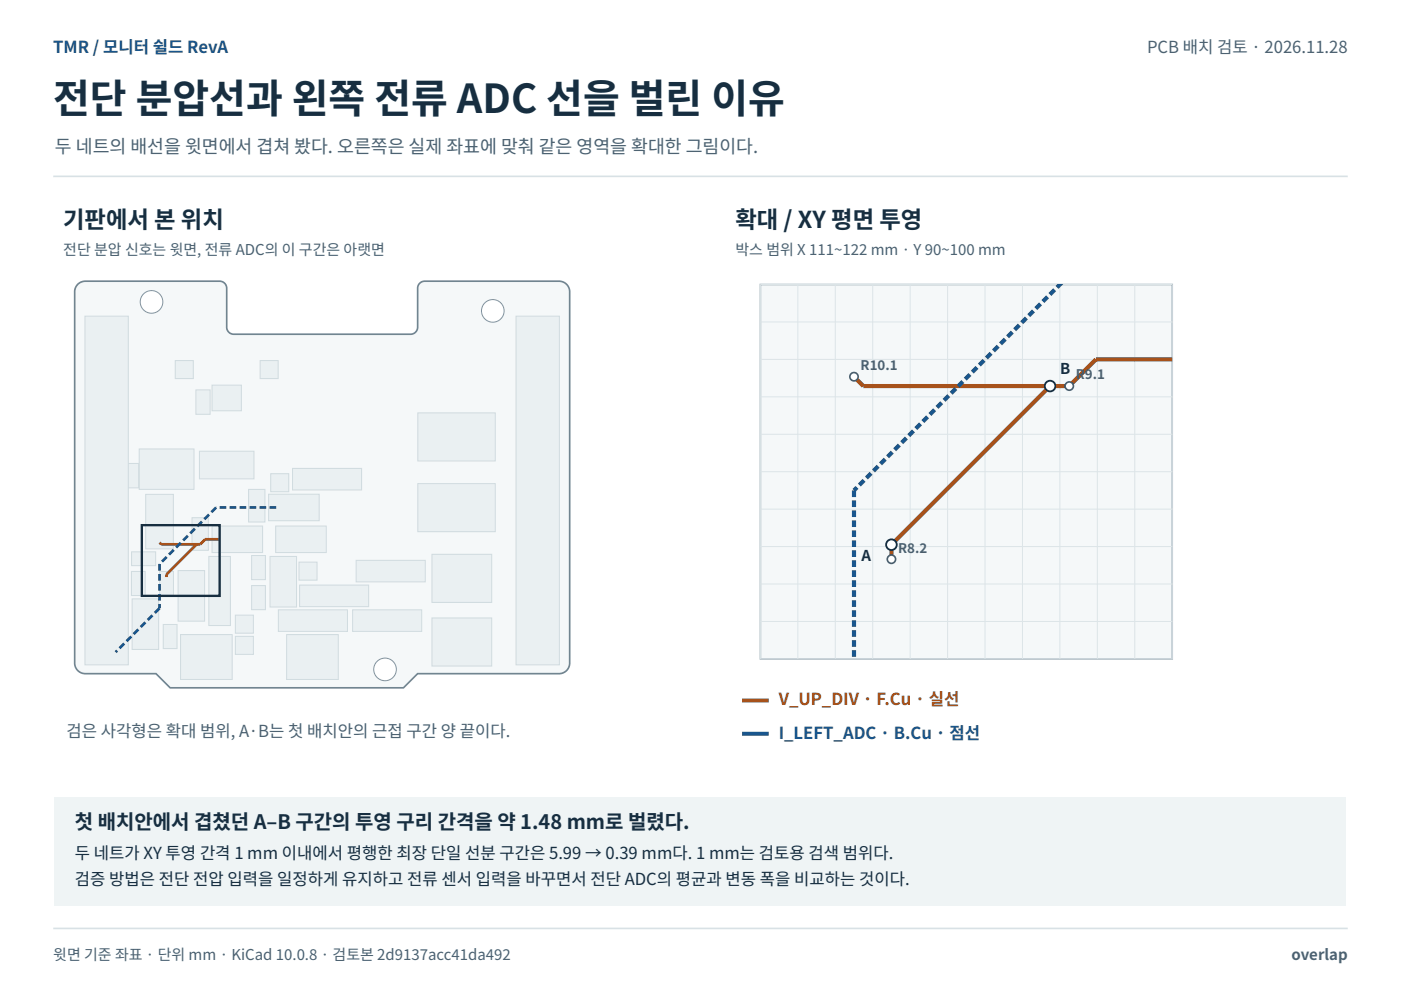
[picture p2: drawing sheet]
<svg xmlns="http://www.w3.org/2000/svg" width="297mm" height="210mm" viewBox="0 0 297 210" stroke-linecap="round" stroke-linejoin="round" font-family="sans-serif">
<path d="M11.3 37.4h274.5" fill="none" stroke="#d8e1e5" stroke-width=".35"/>
<path d="M16.4 60.4l.5-.5 1-.3h28.7a1.5 1.5 0 0 1 1.5 1.5v8.3a1.5 1.5 0 0 0 1.5 1.5h37.4a1.49 1.49 0 0 0 1.5-1.5v-8.3a1.5 1.5 0 0 1 1.5-1.5h28.5a2.24 2.24 0 0 1 2.3 2.3v78.7a2.24 2.24 0 0 1-2.3 2.2h-30l-3 3h-49.4l-3-3h-15a2.25 2.25 0 0 1-2.3-2v-79.1l.2-.7z" fill="#f5f8f9" stroke="#718590" stroke-width=".35"/>
<path d="M41.5 82.7h3v5.1h-3z" fill="#eaf0f2" stroke="#d0dbdf" stroke-width=".21"/>
<circle cx="104.5" cy="65.9" r="2.4" fill="#fff" stroke="#8295a0" stroke-width=".21"/>
<g fill="#eaf0f2" stroke="#d0dbdf" stroke-width=".21">
<path d="M91.6 117.5h12.7v10.2h-12.7z"/>
<path d="M37.8 121h5.6v10.7h-5.6z"/>
<path d="M53.4 117.8h2.9v5.1h-2.9z"/>
<path d="M91.6 131h12.7v10.2h-12.7z"/>
<path d="M49.9 134.9h3.8v3.8h-3.8z"/>
<path d="M27.9 121.2h2.9v5.1h-2.9z"/>
<path d="M63.4 119.2h3.8v3.8h-3.8z"/>
<path d="M58.4 111.5h10.8v5.7h-10.8z"/>
<path d="M28 127h5.6v10.7h-5.6z"/>
<path d="M29.5 95.2h11.6v8.6h-11.6z"/>
<path d="M45 111.5h10.7v5.7h-10.7z"/>
<path d="M74.8 129.3h14.6v4.6h-14.6z"/>
<path d="M55.2 76.4h3.8v3.9h-3.8z"/>
<path d="M42.3 95.7h11.5v5.8h-11.5z"/>
<path d="M75.5 118.8h14.7v4.6h-14.7z"/>
<path d="M52.7 103.8h3.5v6.9h-3.5z"/>
<path d="M53.4 124.2h2.9v5.1h-2.9z"/>
<path d="M27.9 117h5.1v2.9h-5.1z"/>
<path d="M34.6 132.4h2.9v5.1h-2.9z"/>
<path d="M57.4 100.4h3.8v3.9h-3.8z"/>
<path d="M44.3 118h4.6v14.6h-4.6z"/>
<path d="M56.9 104.8h10.8v5.6h-10.8z"/>
<path d="M60.8 134.5h10.9v9.6h-10.9z"/>
<path d="M88.6 102.5h16.4v10.2h-16.4z"/>
<path d="M38.3 134.5h10.9v9.6h-10.9z"/>
<path d="M49.9 130.4h3.8v3.8h-3.8z"/>
<path d="M63.5 124.1h14.7v4.5h-14.7z"/>
<path d="M40.7 109.8h3.5v6.9h-3.5z"/>
</g>
<circle cx="81.6" cy="141.9" r="2.4" fill="#fff" stroke="#8295a0" stroke-width=".21"/>
<path d="M30.9 104.8h5.9v11.6h-5.9z" fill="#eaf0f2" stroke="#d0dbdf" stroke-width=".21"/>
<circle cx="32.1" cy="64" r="2.4" fill="#fff" stroke="#8295a0" stroke-width=".21"/>
<g fill="#eaf0f2" stroke="#d0dbdf" stroke-width=".21">
<path d="M33.9 121.2h2.9v5.1h-2.9z"/>
<path d="M45 81.7h6.2v5.4h-6.2z"/>
<path d="M59 129.3h14.7v4.6h-14.7z"/>
<path d="M57.2 118h5.7v10.7h-5.7z"/>
<path d="M62 99.3h14.7v4.6h-14.7z"/>
<path d="M37.2 76.4h3.8v3.9h-3.8z"/>
<path d="M88.6 87.5h16.4v10.2h-16.4z"/>
<path d="M26.4 98.3h3v5.1h-3z"/>
<path d="M109.4 67h9.2v74h-9.2z"/>
<path d="M18 67h9.2v74h-9.2z"/>
</g>
<path d="M41.7 115.4l-6.4 6.4v.5M46.6 114.3h-3.1l-1.1 1.1h-8.2l-.4-.4" fill="none" stroke="#a7521b" stroke-width=".58"/>
<path d="M33.8 119.6v9.4M45.8 107.6l-12 12M58.6 107.6h-12.8M33.8 129l-9.3 9.3" fill="none" stroke="#19568d" stroke-width=".58" stroke-dasharray="1.4 .7" stroke-linecap="butt"/>
<path d="M30.1 111.3h16.5v15h-16.5z" fill="none" stroke="#172e40" stroke-width=".49"/>
<path d="M161.2 60.3h87.3v79.4h-87.3z" fill="#f5f8f9" stroke="#a5b4bd" stroke-width=".35"/>
<g fill="none" stroke="#dce5e8" stroke-width=".21">
<path d="M161.2 60.3h87.3v79.4h-87.3zM161.2 68.3h87.3M161.2 76.2h87.3M169.2 60.3v79.4M177.1 60.3v79.4M185 60.3v79.4M193 60.3v79.4M200.9 60.3v79.4M208.8 60.3v79.4M216.8 60.3v79.4M224.7 60.3v79.4M232.7 60.3v79.4"/>
<path d="M240.6 60.3v79.4M161.2 84.1h87.3M161.2 92.1h87.3M161.2 100h87.3M161.2 107.9h87.3M161.2 115.9h87.3M161.2 123.8h87.3M161.2 131.8h87.3"/>
</g>
<path d="M248.5 76.2h-16.1l-5.7 5.7h-43.7l-1.9-2M222.6 81.9l-33.6 33.6v3.1" fill="none" stroke="#a7521b" stroke-width=".88" stroke-linecap="butt"/>
<path d="M224.8 60.3l-43.7 43.7M181.1 104v35.8" fill="none" stroke="#19568d" stroke-width=".88" stroke-dasharray="1.4 .7" stroke-linecap="butt"/>
<g fill="#fff" stroke="#496070" stroke-width=".35">
<circle cx="226.7" cy="81.9" r=".88"/>
<circle cx="181.1" cy="79.9" r=".88"/>
<circle cx="189" cy="118.6" r=".88"/>
</g>
<g fill="#fff" stroke="#172e40" stroke-width=".39">
<circle cx="189" cy="115.5" r="1.13"/>
<circle cx="222.6" cy="81.9" r="1.13"/>
</g>
<path d="M157.3 148.5h5.7" fill="none" stroke="#a7521b" stroke-width=".85" stroke-linecap="butt"/>
<path d="M157.3 155.6h5.7" fill="none" stroke="#19568d" stroke-width=".85" stroke-linecap="butt"/>
<path d="M11.6 169h273.8v22.9h-273.8z" fill="#eff4f5"/>
<path d="M11.3 196.8h274.5" fill="none" stroke="#d8e1e5" stroke-width=".35"/>
<text font-size="8.5" fill="#172e40" x="11.3" y="24">전단 분압선과 왼쪽 전류 ADC 선을 벌린 이유</text>
<g font-size="4.9" fill="#172e40">
<text x="13.4" y="48.3">기판에서 본 위치</text>
<text x="155.9" y="48.3">확대 / XY 평면 투영</text>
</g>
<text font-size="4.2" fill="#172e40" x="15.9" y="175.7">첫 배치안에서 겹쳤던 A–B 구간의 투영 구리 간격을 약 1.48 mm로 벌렸다.</text>
<text font-size="3.9" fill="#4a6171" x="11.6" y="32.5">두 네트의 배선을 윗면에서 겹쳐 봤다. 오른쪽은 실제 좌표에 맞춰 같은 영역을 확대한 그림이다.</text>
<g font-size="3.5" fill="#19568d">
<text x="11.3" y="11.3">TMR / 모니터 쉴드 RevA</text>
<text x="165.1" y="156.6">I_LEFT_ADC · B.Cu · 점선</text>
</g>
<g font-size="3.5" fill="#4a6171">
<text x="243.2" y="11.3">PCB 배치 검토 · 2026.11.28</text>
<text x="14.1" y="156.3">검은 사각형은 확대 범위, A·B는 첫 배치안의 근접 구간 양 끝이다.</text>
</g>
<text font-size="3.5" fill="#a7521b" x="165.1" y="149.6">V_UP_DIV · F.Cu · 실선</text>
<g font-size="3.5" fill="#172e40">
<text x="15.9" y="182">두 네트가 XY 투영 간격 1 mm 이내에서 평행한 최장 단일 선분 구간은 5.99 → 0.39 mm다. 1 mm는 검토용 검색 범위다.</text>
<text x="15.9" y="187.7">검증 방법은 전단 전압 입력을 일정하게 유지하고 전류 센서 입력을 바꾸면서 전단 ADC의 평균과 변동 폭을 비교하는 것이다.</text>
</g>
<g font-size="3.2" fill="#4a6171">
<text x="13.4" y="54">전단 분압 신호는 윗면, 전류 ADC의 이 구간은 아랫면</text>
<text x="155.9" y="54">박스 범위 X 111~122 mm · Y 90~100 mm</text>
<text x="11.3" y="203.6">윗면 기준 좌표 · 단위 mm · KiCad 10.0.8 · 검토본 2d9137acc41da492</text>
<text x="273.8" y="203.6">overlap</text>
</g>
<g font-size="3.2" fill="#172e40">
<text x="224.8" y="79.4">B</text>
<text x="182.7" y="119">A</text>
</g>
<g font-size="2.8" fill="#496070">
<text x="182.5" y="78.5">R10.1</text>
<text x="228.1" y="80.4">R9.1</text>
<text x="190.4" y="117.2">R8.2</text>
</g>
</svg>
